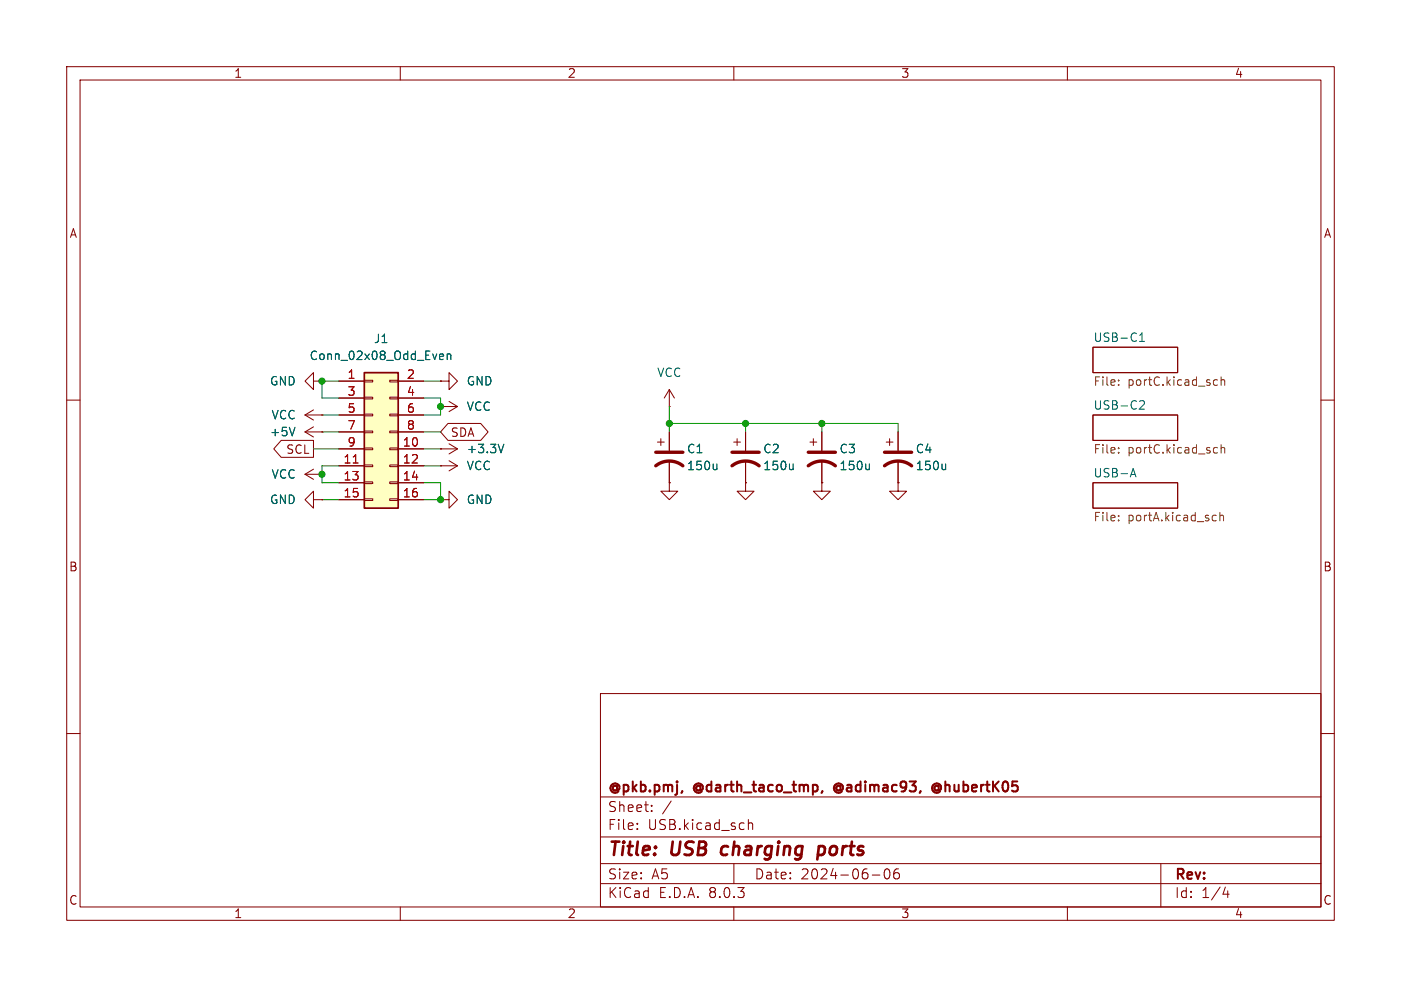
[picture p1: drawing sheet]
<svg xmlns="http://www.w3.org/2000/svg" width="210mm" height="148mm" viewBox="0 0 210 148" stroke-linecap="round" stroke-linejoin="round" font-family="sans-serif">
<g fill="none" stroke="#840000" stroke-width=".15">
<path d="M10 10h190v128h-190zM12 12h186v124h-186zM60 10v2M110 10v2M160 10v2M10 60h2M100.3 58.4l-.7 1.3M100.3 58.4v2.6M100.3 58.4l.8 1.3M163.8 52.1h12.7v3.8h-12.7zM198 60h2M66 69.9h.1"/>
<path d="M66 69.9h2.6M67.3 69.1l1.3 .8M68.6 69.9l-1.3 .7M100.3 61h.1M110 66.3h1M110.5 65.8v1M111.8 72.4v1.3h1.2l-1.2 1.2-1.3-1.2h1.3M111.8 72.4h.1M111.8 64.8v2.8M111.8 69.1v3.3M163.8 62.2h12.7v3.8h-12.7zM163.8 72.4h12.7v3.8h-12.7z"/>
<path d="M10 110h2M90 104h108v32h-108zM90 119.5h108M198 110h2M60 136v2M90 132.5h108M90 129.5h108M90 125.5h108M95.5 124.2v.2M95.5 123.5v.1M97.7 121.5v.2M97.7 120.8v.1"/>
<path d="M100.6 120.1l-1.3 1.9M110 136v2M110 129.5v3M112.2 122.9v1.5M112.2 123.5a.37 .37 0 0 1 .6 .1v.8M130.8 131.2h1.1M132.7 130.4l.3-.1a.94 .94 0 0 1 0 1.5h-.1a.91 .91 0 0 1-.2-1.4zM134.7 130.3a.59 .59 0 0 0-.7 .6v.6l.1 .2 .4 .1 .3-.2v-.5l-.1-.2h-.4l-.3 .2M160 136v2M174 129.5v6.5M183.7 133l-.4 1.1h1M184 133.6v1"/>
</g>
<path d="M108.3 127.1l-.2 .7 .3 .4M122.6 128.1l.2 .1 .6-.1M122.7 127l.2-.1 .6 .1M122.8 126.9l-.3 2" fill="none" stroke="#840000" stroke-width=".4"/>
<path d="M123.3 118.6l-.2 .3M125.4 117.5a.7 .7 0 0 0-.4 .7 .7 .7 0 0 0 .4 .6M140.6 117.9a.36 .36 0 0 0-.5 0 .36 .36 0 0 0 0 .5 .36 .36 0 0 0 .5 .1M140.7 117.5a.71 .71 0 0 0-1 .7 .71 .71 0 0 0 1 .6" fill="none" stroke="#840000" stroke-width=".3"/>
<path d="M170.8 51.2h.8M170.8 50.3l.4-.4v1.3M118.9 69.6v.8M118.9 70.3l-.2 .1M169.4 71.5l.5-1.3 .4 1.3M169.6 71.2h.6M170.8 60.2l.5-.1 .2 .1 .1 .2-.8 1h.8" fill="none" stroke="#006464" stroke-width=".15"/>
<g fill="none" stroke="#725600" stroke-width=".15">
<path d="M167.7 57v.1M167.7 57.7v.1M182.1 56.9l.4 .1M182.5 57.7l-.4 .1M183 56.5v1.3M183 57.1l.2-.2 .3 .1 .1 .8M167.7 67.8v.1M167.7 67.2v.1M167.7 77.3v.1M167.7 78v.1M182 77.3h.3M182.1 67.1l.4 .1"/>
<path d="M182.3 78l-.3 .1M182.5 67.9h-.4M182.9 77.4l.1-.1h.3l.1 .8M182.9 76.8v1.3M183 67.2l.2-.1 .3 .1 .1 .7M183 66.7v1.2"/>
</g>
<path d="M109.7 69.9a3.3 3.3 0 0 1 4.1 0M109.7 67.8h4.1" fill="none" stroke="#840000" stroke-width=".51"/>
<path d="M54.6 55.9h5.1v20.3h-5.1z" fill="#ffffc2"/>
<g fill="none" stroke="#840000" stroke-width=".15">
<path d="M47 57.2v-1.3l-1.3 1.3 1.3 1.2v-1.2h1.3M48.3 57.2h.1M50.8 57.2h3.8M50.8 59.7h3.8M54.6 59.6h1.3v.2h-1.3zM54.6 57h1.3v.3h-1.3zM58.4 59.6h1.3v.2h-1.3zM58.4 57h1.3v.3h-1.3zM59.7 57.2h3.8M59.7 59.7h3.8M66 57.2h1.3v-1.3l1.3 1.3-1.3 1.2v-1.2M66 57.2h.1"/>
<path d="M42.1 66h4.9v2.6h-4.9l-1.1-1.3zM45.7 62.2h2.6M45.7 64.8h2.6M45.7 71.1l1.3 .8M45.7 71.1h2.6M45.7 64.8l1.3 .7M45.7 62.2l1.3 .8M47 74.9v-1.2l-1.3 1.2 1.3 1.3v-1.3h1.3M47 70.4l-1.3 .7M47 64l-1.3 .8M47 61.5l-1.3 .7M48.3 71.1h.1"/>
<path d="M48.3 74.9h.1M48.3 64.8h.1M48.3 62.2h.1M50.8 67.3h3.8M50.8 69.9h3.8M50.8 72.4h3.8M50.8 74.9h3.8M50.8 62.2h3.8M50.8 64.8h3.8M54.6 74.8h1.3v.3h-1.3zM54.6 72.3h1.3v.2h-1.3zM54.6 69.7h1.3v.3h-1.3z"/>
<path d="M54.6 67.2h1.3v.2h-1.3zM54.6 64.6h1.3v.3h-1.3zM54.6 62.1h1.3v.3h-1.3zM58.4 74.8h1.3v.3h-1.3zM58.4 72.3h1.3v.2h-1.3zM58.4 69.7h1.3v.3h-1.3zM58.4 67.2h1.3v.2h-1.3zM58.4 64.6h1.3v.3h-1.3zM58.4 62.1h1.3v.3h-1.3zM59.7 67.3h3.8M59.7 69.9h3.8M59.7 72.4h3.8"/>
<path d="M59.7 74.9h3.8M59.7 62.2h3.8M59.7 64.8h3.8M66 61h.1M66 74.9h1.3v-1.2l1.3 1.2-1.3 1.3v-1.3M66 74.9h.1M66 67.3h.1M66 69.9h.1M66 67.3h2.6M66 61h2.6M67.2 63.5h4.9l1.1 1.3-1.1 1.2h-4.9l-1.2-1.2zM67.3 60.2l1.3 .8"/>
<path d="M67.3 66.5l1.3 .8M68.6 61l-1.3 .7M68.6 67.3l-1.3 .8M98.6 66.3h1M99.1 65.8v1M100.3 72.4v1.3h1.3l-1.3 1.2-1.2-1.2h1.2M100.3 72.4h.1M100.3 64.8v2.8M100.3 69.1v3.3M111.8 72.4h.1M111.8 64.8v2.8M111.8 69.1v3.3"/>
<path d="M121.4 66.3h1M121.9 65.8v1M123.2 72.4v1.3h1.3l-1.3 1.2-1.3-1.2h1.3M123.2 72.4h.1M123.2 64.8v2.8M123.2 69.1v3.3M132.8 66.3h1.1M133.3 65.8v1M134.6 72.4v1.3h1.3l-1.3 1.2-1.3-1.2h1.3M134.6 72.4h.1M134.6 64.8v2.8M134.6 69.1v3.3"/>
</g>
<path d="M54.6 55.9h5.1v20.3h-5.1z" fill="none" stroke="#840000" stroke-width=".25"/>
<path d="M52.9 69.4h.8" fill="none" stroke="#a90000" stroke-width=".15"/>
<g fill="none" stroke="#006464" stroke-width=".15">
<path d="M66.1 53.1h.3l.1 .3-.6 .1M66.4 53.9h-.3M67 53.2l.2-.1h.3l.1 .8M67 53.1v.8M44.2 64.1l-.4 1.2M75.5 66.6l-.4 1.3M107.5 69.6v.8M107.5 70.3l-.2 .1M118.9 69.6v.8M118.9 70.3l-.2 .1M130.3 69.6v.8M130.3 70.3l-.2 .1"/>
<path d="M141.7 69.6v.8M141.7 70.3l-.1 .1"/>
</g>
<path d="M98.3 69.9a3.3 3.3 0 0 1 4.1 0M98.3 67.8h4.1M121.2 69.9a3.3 3.3 0 0 1 4 0M121.2 67.8h4M132.6 69.9a3.3 3.3 0 0 1 4.1 0M132.6 67.8h4.1" fill="none" stroke="#840000" stroke-width=".51"/>
<g fill="none" stroke="#009600" stroke-width=".15">
<path d="M50.8 57.2h-2.5v2.5h2.5M63.5 59.7h2.5v2.5h-2.5M63.5 57.2h2.5M47 67.3h3.8M48.3 62.2h2.5M48.3 64.8h2.5M48.3 74.9h2.5M50.8 69.9h-2.5v2.5h2.5M63.5 72.4h2.5v2.5h-2.5M63.5 64.8h2.5M63.5 69.9h2.5M63.5 67.3h2.5"/>
<path d="M100.3 63.5h34.3v1.3M100.3 61v3.8M111.8 63.5v1.3M123.2 63.5v1.3"/>
</g>
<g fill="#009600" stroke="#009600" stroke-width=".15">
<circle cx="66" cy="74.9" r=".46"/>
<circle cx="111.8" cy="63.5" r=".46"/>
<circle cx="123.2" cy="63.5" r=".46"/>
<circle cx="100.3" cy="63.5" r=".46"/>
<circle cx="48.3" cy="57.2" r=".46"/>
<circle cx="66" cy="61" r=".46"/>
<circle cx="48.3" cy="71.1" r=".46"/>
</g>
<g font-size="2.8" fill="#840000">
<text x="91" y="128.9">Title:</text>
<text x="100.7" y="128.9">USB</text>
<text x="109" y="128.9">charging</text>
<text x="124.3" y="128.9">ports</text>
</g>
<g font-size="2.1" fill="#840000">
<text x="91" y="119.2">@pkb.pmj,</text>
<text x="104.1" y="119.2">@darth_taco_tmp,</text>
<text x="125.7" y="119.2">@adimac93,</text>
<text x="141" y="119.2">@hubertK05</text>
<text x="91" y="124.7">File:</text>
<text x="91" y="122">Sheet:</text>
<text x="97.1" y="124.7">USB.kicad_sch</text>
<text x="91" y="134.9">KiCad</text>
<text x="91" y="132.1">Size:</text>
<text x="97.7" y="132.1">A5</text>
<text x="98.7" y="134.9">E.D.A.</text>
<text x="106.3" y="134.9">8.0.3</text>
<text x="113" y="132.1">Date:</text>
<text x="120" y="132.1">2024-06-06</text>
<text x="176" y="132.3">Rev:</text>
<text x="176" y="134.9">Id:</text>
<text x="180.1" y="134.9">1/4</text>
</g>
<g font-size="1.8" fill="#840000">
<text x="35" y="11.9">1</text>
<text x="85" y="11.9">2</text>
<text x="135" y="11.9">3</text>
<text x="185" y="11.9">4</text>
<text x="10.3" y="35.9">A</text>
<text x="198.4" y="35.9">A</text>
<text x="67.5" y="65.7">SDA</text>
<text x="42.8" y="68.3">SCL</text>
<text x="10.3" y="85.9">B</text>
<text x="198.3" y="85.9">B</text>
<text x="10.3" y="135.9">C</text>
<text x="35" y="137.9">1</text>
<text x="85" y="137.9">2</text>
<text x="135" y="137.9">3</text>
<text x="185" y="137.9">4</text>
<text x="198.3" y="135.9">C</text>
</g>
<g font-size="1.8" fill="#006464">
<text x="56" y="51.7">J1</text>
<text x="163.8" y="51.4">USB-C1</text>
<text x="40.4" y="58">GND</text>
<text x="46.3" y="54.2">Conn_02x08_Odd_Even</text>
<text x="69.9" y="58">GND</text>
<text x="98.4" y="56.7">VCC</text>
<text x="40.4" y="65.6">+5V</text>
<text x="40.6" y="63.1">VCC</text>
<text x="69.9" y="61.8">VCC</text>
<text x="163.8" y="61.5">USB-C2</text>
<text x="40.6" y="72">VCC</text>
<text x="69.9" y="70.7">VCC</text>
<text x="69.9" y="68.2">+3.3V</text>
<text x="102.9" y="68.2">C1</text>
<text x="102.9" y="70.7">150u</text>
<text x="114.3" y="68.2">C2</text>
<text x="114.3" y="70.7">150u</text>
<text x="125.7" y="68.2">C3</text>
<text x="125.7" y="70.7">150u</text>
<text x="137.2" y="68.2">C4</text>
<text x="137.2" y="70.7">150u</text>
<text x="163.8" y="71.7">USB-A</text>
<text x="40.4" y="75.8">GND</text>
<text x="69.9" y="75.8">GND</text>
</g>
<g font-size="1.8" fill="#a90000">
<text x="52" y="56.9">1</text>
<text x="52" y="59.4">3</text>
<text x="60.9" y="56.9">2</text>
<text x="60.9" y="59.4">4</text>
<text x="52" y="62">5</text>
<text x="52" y="64.5">7</text>
<text x="60.9" y="62">6</text>
<text x="60.9" y="64.5">8</text>
<text x="51.4" y="69.6">11</text>
<text x="52" y="67.1">9</text>
<text x="60.3" y="67.1">10</text>
<text x="60.3" y="69.6">12</text>
<text x="51.4" y="72.1">13</text>
<text x="51.4" y="74.7">15</text>
<text x="60.3" y="72.1">14</text>
<text x="60.3" y="74.7">16</text>
</g>
<g font-size="1.8" fill="#725600">
<text x="163.8" y="58.2">File:</text>
<text x="169.1" y="58.2">portC.kicad_sch</text>
<text x="163.8" y="68.4">File:</text>
<text x="169.1" y="68.4">portC.kicad_sch</text>
<text x="163.8" y="78.5">File:</text>
<text x="169.1" y="78.5">portA.kicad_sch</text>
</g>
</svg>
